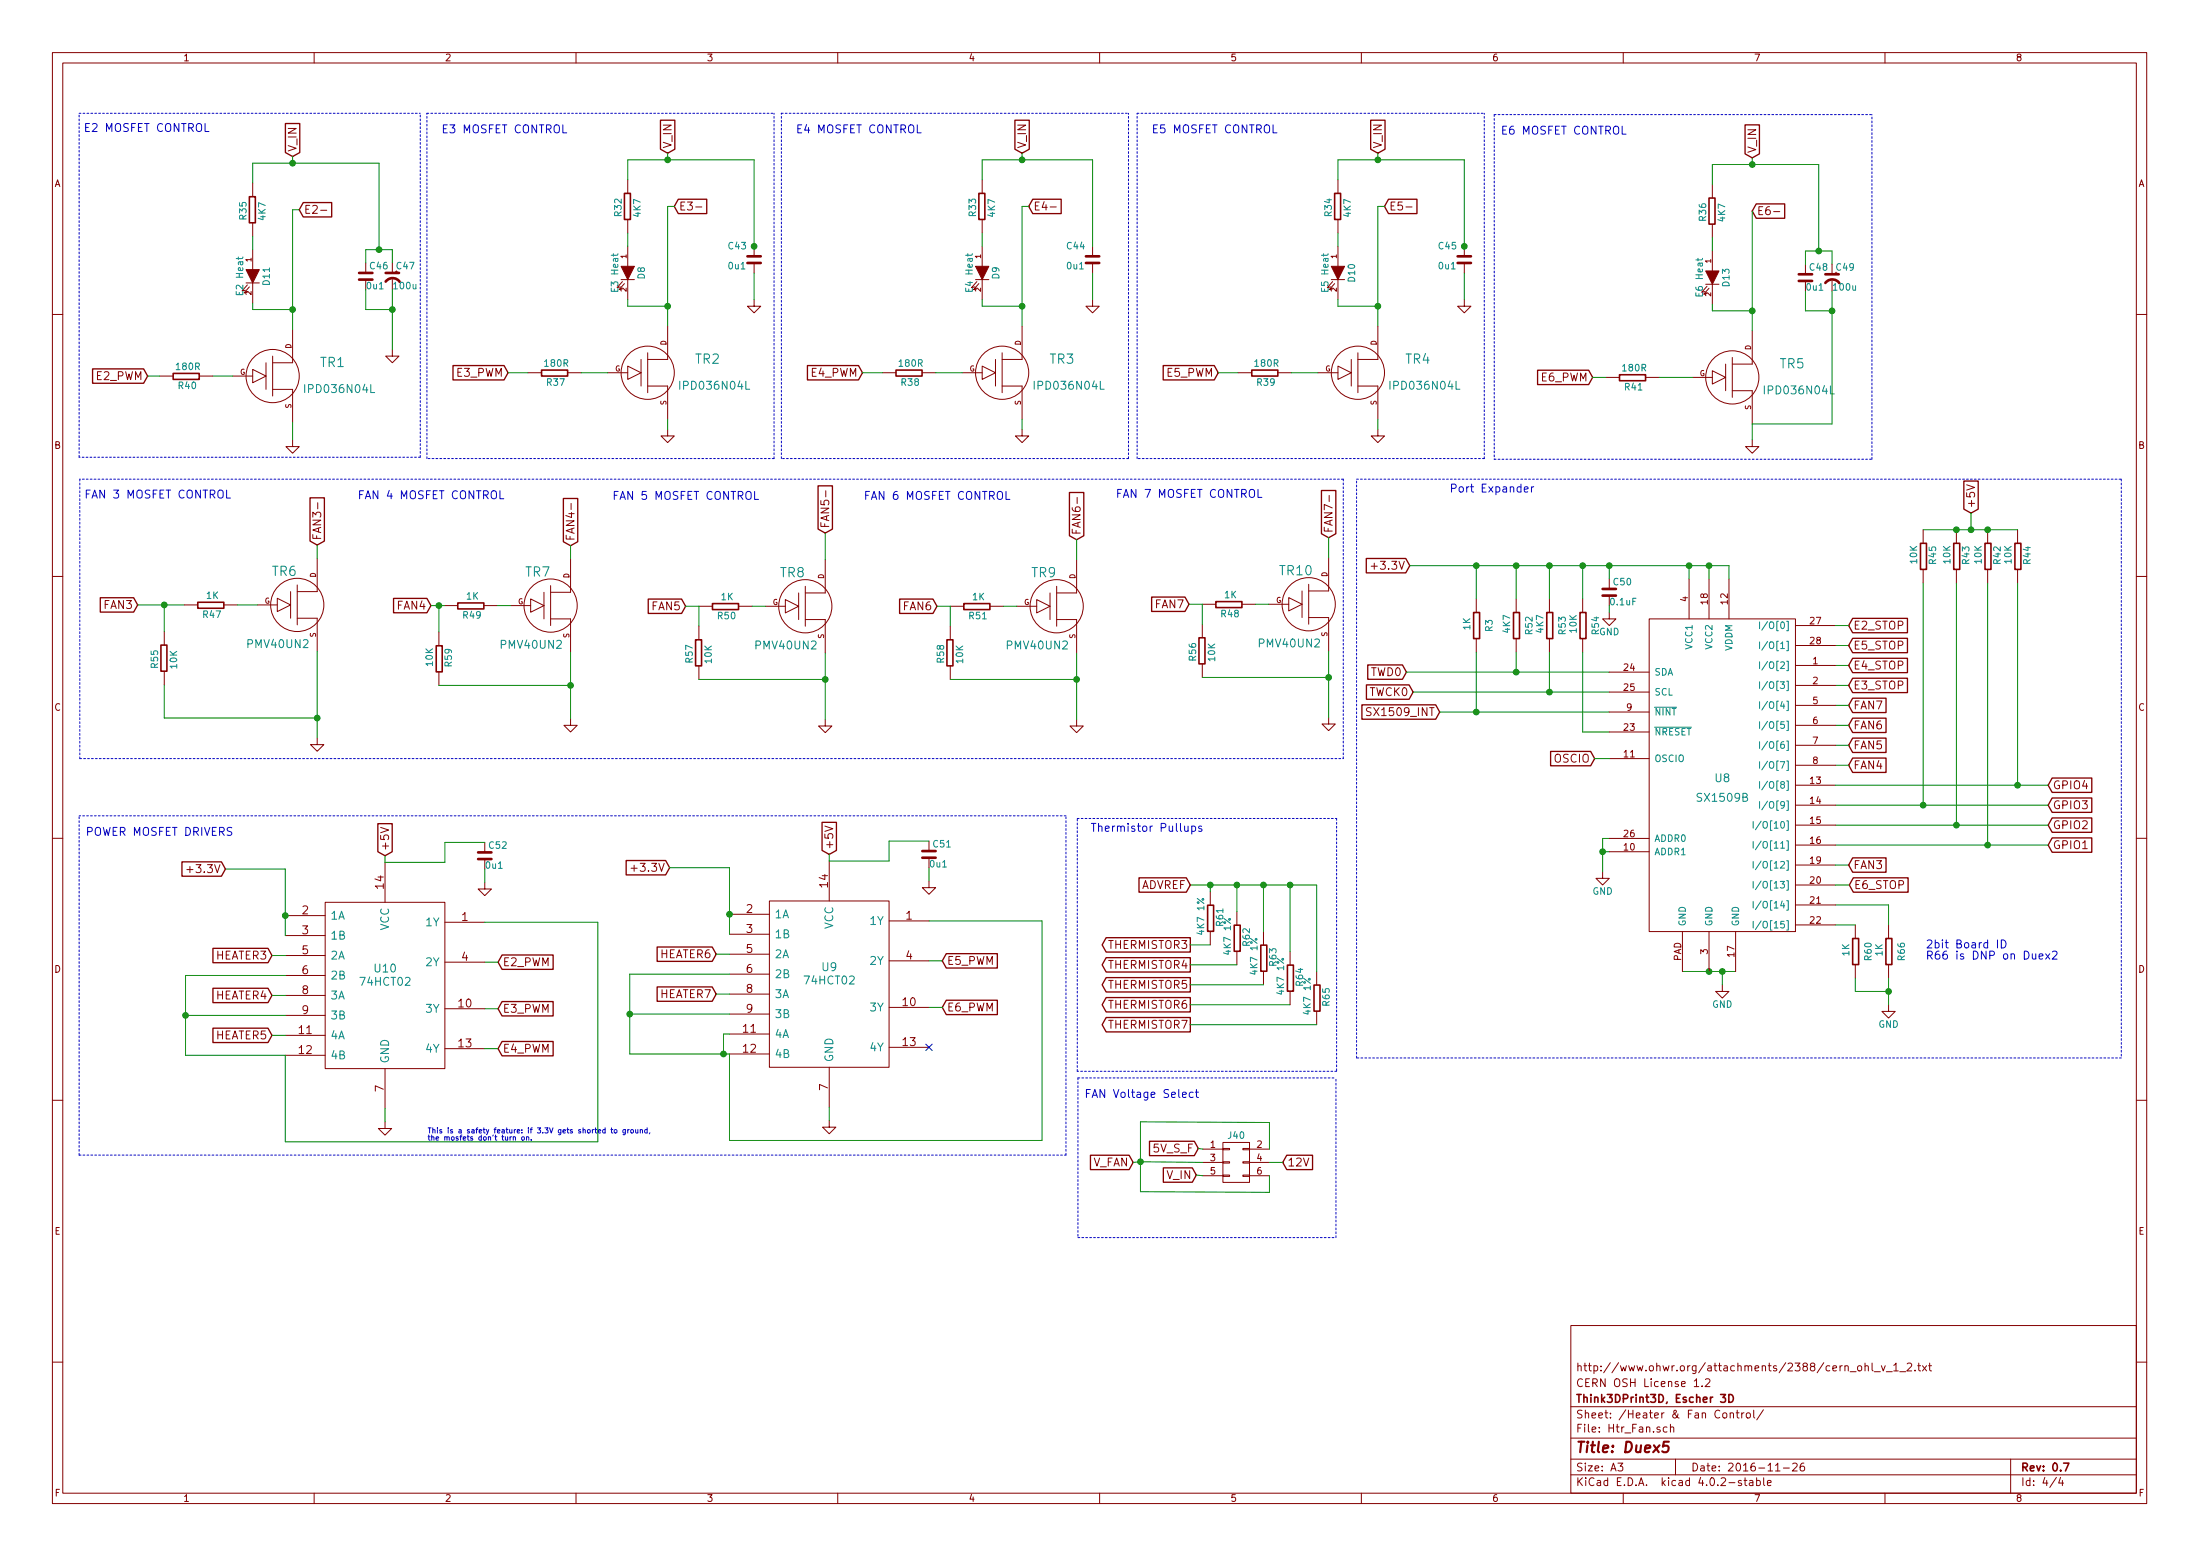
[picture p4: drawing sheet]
EESchema Schematic File Version 2
LIBS:power
LIBS:transistors
LIBS:conn
LIBS:linear
LIBS:regul
LIBS:cmos4000
LIBS:adc-dac
LIBS:memory
LIBS:xilinx
LIBS:microcontrollers
LIBS:dsp
LIBS:microchip
LIBS:analog_switches
LIBS:motorola
LIBS:texas
LIBS:intel
LIBS:audio
LIBS:interface
LIBS:digital-audio
LIBS:philips
LIBS:display
LIBS:cypress
LIBS:siliconi
LIBS:opto
LIBS:atmel
LIBS:contrib
LIBS:valves
LIBS:DuetWifi
LIBS:Duex5-cache
EELAYER 25 0
EELAYER END
$Descr A3 16535 11693
encoding utf-8
Sheet 4 4
Title "Duex5"
Date "2016-11-26"
Rev "0.7"
Comp "Think3DPrint3D, Escher 3D"
Comment1 "CERN OSH License 1.2"
Comment2 "http://www.ohwr.org/attachments/2388/cern_ohl_v_1_2.txt"
Comment3 ""
Comment4 ""
$EndDescr
$Comp
L C_POL C47
U 1 1
P 2950 2075
F 0 "C47" H 2975 2150 50  0000 L CNN
F 1 "100u" H 2950 2000 50  0000 L CNN
F 2 "complib:C_ELEC_6.3x7.7" H 2950 2075 60  0001 C CNN
F 3 "" H 2950 2075 60  0001 C CNN
	1    2950 2075
	1    0    0    -1  
$EndComp
$Comp
L C_POL C49
U 1 1
P 13775 2085
F 0 "C49" H 13800 2160 50  0000 L CNN
F 1 "100u" H 13775 2010 50  0000 L CNN
F 2 "complib:C_ELEC_6.3x7.7" H 13775 2085 60  0001 C CNN
F 3 "" H 13775 2085 60  0001 C CNN
	1    13775 2085
	1    0    0    -1  
$EndComp
$Comp
L BSH105 TR6
U 1 1
P 2235 4545
F 0 "TR6" H 2138 4795 70  0000 C CNN
F 1 "PMV40UN2" H 2088 4248 60  0000 C CNN
F 2 "FE Footprints:SOT-23" H 2235 4545 60  0001 C CNN
F 3 "" H 2235 4545 60  0001 C CNN
	1    2235 4545
	1    0    0    -1  
$EndComp
Text GLabel 2385 4095 1    60   Input ~ 0
FAN3-
$Comp
L GND #PWR028
U 1 1
P 2385 5545
F 0 "#PWR028" H 2385 5545 30  0001 C CNN
F 1 "GND" H 2385 5475 30  0001 C CNN
F 2 "" H 2385 5545 60  0001 C CNN
F 3 "" H 2385 5545 60  0001 C CNN
	1    2385 5545
	1    0    0    -1  
$EndComp
Text GLabel 1035 4545 0    60   Input ~ 0
FAN3
Text GLabel 2200 1175 1    60   Input ~ 0
V_IN
Text GLabel 1110 2825 0    60   Input ~ 0
E2_PWM
$Comp
L GND #PWR029
U 1 1
P 2200 3305
F 0 "#PWR029" H 2200 3305 30  0001 C CNN
F 1 "GND" H 2200 3235 30  0001 C CNN
F 2 "" H 2200 3305 60  0001 C CNN
F 3 "" H 2200 3305 60  0001 C CNN
	1    2200 3305
	1    0    0    -1  
$EndComp
Text GLabel 2250 1575 2    60   Input ~ 0
E2-
$Comp
L LED D11
U 1 1
P 1900 2075
F 0 "D11" H 1900 2175 50  0000 C CNN
F 1 "E2 Heat" H 1900 1975 50  0000 C CNN
F 2 "complib:D_0603" H 1900 2075 60  0001 C CNN
F 3 "" H 1900 2075 60  0001 C CNN
	1    1900 2075
	0    1    1    0   
$EndComp
$Comp
L LED D13
U 1 1
P 12875 2085
F 0 "D13" H 12875 2185 50  0000 C CNN
F 1 "E6 Heat" H 12875 1985 50  0000 C CNN
F 2 "complib:D_0603" H 12875 2085 60  0001 C CNN
F 3 "" H 12875 2085 60  0001 C CNN
	1    12875 2085
	0    1    1    0   
$EndComp
Text Notes 635  3745 0    60   ~ 0
FAN 3 MOSFET CONTROL
Text Notes 3320 1000 0    60   ~ 0
E3 MOSFET CONTROL
Text Notes 11285 1010 0    60   ~ 0
E6 MOSFET CONTROL
Text GLabel 13175 1585 2    60   Input ~ 0
E6-
$Comp
L GND #PWR030
U 1 1
P 13175 3305
F 0 "#PWR030" H 13175 3305 30  0001 C CNN
F 1 "GND" H 13175 3235 30  0001 C CNN
F 2 "" H 13175 3305 60  0001 C CNN
F 3 "" H 13175 3305 60  0001 C CNN
	1    13175 3305
	1    0    0    -1  
$EndComp
Text GLabel 2045 7180 0    60   Input ~ 0
HEATER3
Text GLabel 13175 1185 1    60   Input ~ 0
V_IN
Text GLabel 5020 1150 1    60   Input ~ 0
V_IN
Text GLabel 3820 2800 0    60   Input ~ 0
E3_PWM
$Comp
L GND #PWR031
U 1 1
P 5670 2250
F 0 "#PWR031" H 5670 2250 30  0001 C CNN
F 1 "GND" H 5670 2180 30  0001 C CNN
F 2 "" H 5670 2250 60  0001 C CNN
F 3 "" H 5670 2250 60  0001 C CNN
	1    5670 2250
	1    0    0    -1  
$EndComp
Text GLabel 5070 1550 2    60   Input ~ 0
E3-
Text GLabel 1695 6530 0    60   Input ~ 0
+3.3V
$Comp
L LED D8
U 1 1
P 4720 2050
F 0 "D8" H 4720 2150 50  0000 C CNN
F 1 "E3 Heat" H 4720 1950 50  0000 C CNN
F 2 "complib:D_0603" H 4720 2050 60  0001 C CNN
F 3 "" H 4720 2050 60  0001 C CNN
	1    4720 2050
	0    1    1    0   
$EndComp
Text Notes 2690 3750 0    60   ~ 0
FAN 4 MOSFET CONTROL
$Comp
L BSH105 TR8
U 1 1
P 6055 4555
F 0 "TR8" H 5958 4805 70  0000 C CNN
F 1 "PMV40UN2" H 5908 4258 60  0000 C CNN
F 2 "FE Footprints:SOT-23" H 6055 4555 60  0001 C CNN
F 3 "" H 6055 4555 60  0001 C CNN
	1    6055 4555
	1    0    0    -1  
$EndComp
Text GLabel 4290 4100 1    60   Input ~ 0
FAN4-
$Comp
L GND #PWR032
U 1 1
P 4290 5400
F 0 "#PWR032" H 4290 5400 30  0001 C CNN
F 1 "GND" H 4290 5330 30  0001 C CNN
F 2 "" H 4290 5400 60  0001 C CNN
F 3 "" H 4290 5400 60  0001 C CNN
	1    4290 5400
	1    0    0    -1  
$EndComp
Text GLabel 3240 4550 0    60   Input ~ 0
FAN4
Text Notes 645  6280 0    60   ~ 0
POWER MOSFET DRIVERS
Text GLabel 2045 7480 0    60   Input ~ 0
HEATER4
Text GLabel 2045 7780 0    60   Input ~ 0
HEATER5
Text GLabel 11975 2835 0    60   Input ~ 0
E6_PWM
$Comp
L 74HCT02 U10
U 1 1
P 2895 7330
F 0 "U10" H 2895 7380 60  0000 C CNN
F 1 "74HCT02" H 2895 7280 60  0000 C CNN
F 2 "FE Footprints:TSSOP-14" H 2895 7380 60  0001 C CNN
F 3 "~" H 2895 7380 60  0000 C CNN
	1    2895 7330
	1    0    0    -1  
$EndComp
Text GLabel 3745 7230 2    60   Input ~ 0
E2_PWM
Text GLabel 3745 7580 2    60   Input ~ 0
E3_PWM
Text GLabel 3745 7880 2    60   Input ~ 0
E4_PWM
$Comp
L GND #PWR033
U 1 1
P 2895 8430
F 0 "#PWR033" H 2895 8430 30  0001 C CNN
F 1 "GND" H 2895 8360 30  0001 C CNN
F 2 "" H 2895 8430 60  0001 C CNN
F 3 "" H 2895 8430 60  0001 C CNN
	1    2895 8430
	1    0    0    -1  
$EndComp
$Comp
L R_SMALL R36
U 1 1
P 12875 1585
F 0 "R36" V 12950 1593 50  0000 C CNN
F 1 "4K7" V 12807 1597 50  0000 C CNN
F 2 "complib:R_0603" H 12875 1585 60  0001 C CNN
F 3 "~" H 12875 1585 60  0000 C CNN
	1    12875 1585
	-1   0    0    1   
$EndComp
$Comp
L R_SMALL R35
U 1 1
P 1900 1575
F 0 "R35" V 1975 1583 50  0000 C CNN
F 1 "4K7" V 1832 1587 50  0000 C CNN
F 2 "complib:R_0603" H 1900 1575 60  0001 C CNN
F 3 "~" H 1900 1575 60  0000 C CNN
	1    1900 1575
	-1   0    0    1   
$EndComp
$Comp
L R_SMALL R32
U 1 1
P 4720 1550
F 0 "R32" V 4795 1558 50  0000 C CNN
F 1 "4K7" V 4652 1562 50  0000 C CNN
F 2 "complib:R_0603" H 4720 1550 60  0001 C CNN
F 3 "~" H 4720 1550 60  0000 C CNN
	1    4720 1550
	-1   0    0    1   
$EndComp
$Comp
L R_SMALL R41
U 1 1
P 12275 2835
F 0 "R41" V 12350 2843 50  0000 C CNN
F 1 "180R" V 12207 2847 50  0000 C CNN
F 2 "complib:R_0603" H 12275 2835 60  0001 C CNN
F 3 "~" H 12275 2835 60  0000 C CNN
	1    12275 2835
	0    1    1    0   
$EndComp
$Comp
L C_SMALL C48
U 1 1
P 13575 2085
F 0 "C48" H 13600 2160 50  0000 L CNN
F 1 "0u1" H 13575 2010 50  0000 L CNN
F 2 "complib:C_0603" H 13575 2085 60  0001 C CNN
F 3 "~" H 13575 2085 60  0000 C CNN
	1    13575 2085
	1    0    0    -1  
$EndComp
$Comp
L C_SMALL C46
U 1 1
P 2750 2075
F 0 "C46" H 2775 2150 50  0000 L CNN
F 1 "0u1" H 2750 2000 50  0000 L CNN
F 2 "complib:C_0603" H 2750 2075 60  0001 C CNN
F 3 "~" H 2750 2075 60  0000 C CNN
	1    2750 2075
	1    0    0    -1  
$EndComp
$Comp
L C_SMALL C43
U 1 1
P 5670 1950
F 0 "C43" H 5470 2050 50  0000 L CNN
F 1 "0u1" H 5470 1900 50  0000 L CNN
F 2 "complib:C_0603" H 5670 1950 60  0001 C CNN
F 3 "~" H 5670 1950 60  0000 C CNN
	1    5670 1950
	1    0    0    -1  
$EndComp
Text GLabel 2895 6430 1    60   Input ~ 0
+5V
Text Notes 3215 8570 0    39   ~ 0
This is a safety feature: if 3.3V gets shorted to ground,\nthe mosfets don't turn on.
$Comp
L R_SMALL R40
U 1 1
P 1400 2825
F 0 "R40" V 1475 2833 50  0000 C CNN
F 1 "180R" V 1332 2837 50  0000 C CNN
F 2 "complib:R_0603" H 1400 2825 60  0001 C CNN
F 3 "~" H 1400 2825 60  0000 C CNN
	1    1400 2825
	0    1    1    0   
$EndComp
$Comp
L R_SMALL R37
U 1 1
P 4170 2800
F 0 "R37" V 4245 2808 50  0000 C CNN
F 1 "180R" V 4102 2812 50  0000 C CNN
F 2 "complib:R_0603" H 4170 2800 60  0001 C CNN
F 3 "~" H 4170 2800 60  0000 C CNN
	1    4170 2800
	0    1    1    0   
$EndComp
$Comp
L R_SMALL R55
U 1 1
P 1235 4945
F 0 "R55" V 1310 4953 50  0000 C CNN
F 1 "10K" V 1167 4957 50  0000 C CNN
F 2 "complib:R_0603" H 1235 4945 60  0001 C CNN
F 3 "~" H 1235 4945 60  0000 C CNN
	1    1235 4945
	-1   0    0    1   
$EndComp
$Comp
L GND #PWR034
U 1 1
P 3645 6630
F 0 "#PWR034" H 3645 6630 30  0001 C CNN
F 1 "GND" H 3645 6560 30  0001 C CNN
F 2 "" H 3645 6630 60  0001 C CNN
F 3 "" H 3645 6630 60  0001 C CNN
	1    3645 6630
	1    0    0    -1  
$EndComp
$Comp
L C_SMALL C52
U 1 1
P 3645 6430
F 0 "C52" H 3670 6505 50  0000 L CNN
F 1 "0u1" H 3645 6355 50  0000 L CNN
F 2 "complib:C_0603" H 3645 6430 60  0001 C CNN
F 3 "~" H 3645 6430 60  0000 C CNN
	1    3645 6430
	1    0    0    -1  
$EndComp
$Comp
L IPD036N04L TR5
U 1 1
P 13025 2835
F 0 "TR5" H 13475 2935 70  0000 C CNN
F 1 "IPD036N04L" H 13525 2735 60  0000 C CNN
F 2 "complib:D-PAK" H 13025 2835 60  0001 C CNN
F 3 "" H 13025 2835 60  0001 C CNN
	1    13025 2835
	1    0    0    -1  
$EndComp
$Comp
L GND #PWR035
U 1 1
P 2950 2625
F 0 "#PWR035" H 2950 2625 30  0001 C CNN
F 1 "GND" H 2950 2555 30  0001 C CNN
F 2 "" H 2950 2625 60  0001 C CNN
F 3 "" H 2950 2625 60  0001 C CNN
	1    2950 2625
	1    0    0    -1  
$EndComp
$Comp
L GND #PWR036
U 1 1
P 5020 3225
F 0 "#PWR036" H 5020 3225 30  0001 C CNN
F 1 "GND" H 5020 3155 30  0001 C CNN
F 2 "" H 5020 3225 60  0001 C CNN
F 3 "" H 5020 3225 60  0001 C CNN
	1    5020 3225
	1    0    0    -1  
$EndComp
$Comp
L R_SMALL R47
U 1 1
P 1585 4545
F 0 "R47" V 1660 4553 50  0000 C CNN
F 1 "1K" V 1517 4557 50  0000 C CNN
F 2 "complib:R_0603" H 1585 4545 60  0001 C CNN
F 3 "~" H 1585 4545 60  0000 C CNN
	1    1585 4545
	0    1    1    0   
$EndComp
$Comp
L R_SMALL R49
U 1 1
P 3540 4550
F 0 "R49" V 3615 4558 50  0000 C CNN
F 1 "1K" V 3472 4562 50  0000 C CNN
F 2 "complib:R_0603" H 3540 4550 60  0001 C CNN
F 3 "~" H 3540 4550 60  0000 C CNN
	1    3540 4550
	0    1    1    0   
$EndComp
$Comp
L IPD036N04L TR1
U 1 1
P 2050 2825
F 0 "TR1" H 2500 2925 70  0000 C CNN
F 1 "IPD036N04L" H 2550 2725 60  0000 C CNN
F 2 "complib:D-PAK" H 2050 2825 60  0001 C CNN
F 3 "" H 2050 2825 60  0001 C CNN
	1    2050 2825
	1    0    0    -1  
$EndComp
$Comp
L IPD036N04L TR2
U 1 1
P 4870 2800
F 0 "TR2" H 5320 2900 70  0000 C CNN
F 1 "IPD036N04L" H 5370 2700 60  0000 C CNN
F 2 "complib:D-PAK" H 4870 2800 60  0001 C CNN
F 3 "" H 4870 2800 60  0001 C CNN
	1    4870 2800
	1    0    0    -1  
$EndComp
Text Notes 4605 3755 0    60   ~ 0
FAN 5 MOSFET CONTROL
$Comp
L BSH105 TR9
U 1 1
P 7945 4555
F 0 "TR9" H 7848 4805 70  0000 C CNN
F 1 "PMV40UN2" H 7798 4258 60  0000 C CNN
F 2 "FE Footprints:SOT-23" H 7945 4555 60  0001 C CNN
F 3 "" H 7945 4555 60  0001 C CNN
	1    7945 4555
	1    0    0    -1  
$EndComp
Text GLabel 6205 4005 1    60   Input ~ 0
FAN5-
$Comp
L GND #PWR037
U 1 1
P 6205 5405
F 0 "#PWR037" H 6205 5405 30  0001 C CNN
F 1 "GND" H 6205 5335 30  0001 C CNN
F 2 "" H 6205 5405 60  0001 C CNN
F 3 "" H 6205 5405 60  0001 C CNN
	1    6205 5405
	1    0    0    -1  
$EndComp
Text GLabel 5155 4555 0    60   Input ~ 0
FAN5
$Comp
L R_SMALL R50
U 1 1
P 5455 4555
F 0 "R50" V 5530 4563 50  0000 C CNN
F 1 "1K" V 5387 4567 50  0000 C CNN
F 2 "complib:R_0603" H 5455 4555 60  0001 C CNN
F 3 "~" H 5455 4555 60  0000 C CNN
	1    5455 4555
	0    1    1    0   
$EndComp
Text Notes 8155 8250 0    60   ~ 0
FAN Voltage Select
Text GLabel 8995 8830 0    60   Input ~ 0
V_IN
Text GLabel 8520 8735 0    60   Input ~ 0
V_FAN
Text GLabel 9010 8630 0    60   Input ~ 0
5V_S_F
Text Notes 630  990  0    60   ~ 0
E2 MOSFET CONTROL
Text Notes 5985 1000 0    60   ~ 0
E4 MOSFET CONTROL
Text GLabel 7685 1150 1    60   Input ~ 0
V_IN
Text GLabel 6485 2800 0    60   Input ~ 0
E4_PWM
$Comp
L GND #PWR038
U 1 1
P 8215 2250
F 0 "#PWR038" H 8215 2250 30  0001 C CNN
F 1 "GND" H 8215 2180 30  0001 C CNN
F 2 "" H 8215 2250 60  0001 C CNN
F 3 "" H 8215 2250 60  0001 C CNN
	1    8215 2250
	1    0    0    -1  
$EndComp
Text GLabel 7735 1550 2    60   Input ~ 0
E4-
$Comp
L LED D9
U 1 1
P 7385 2050
F 0 "D9" H 7385 2150 50  0000 C CNN
F 1 "E4 Heat" H 7385 1950 50  0000 C CNN
F 2 "complib:D_0603" H 7385 2050 60  0001 C CNN
F 3 "" H 7385 2050 60  0001 C CNN
	1    7385 2050
	0    1    1    0   
$EndComp
$Comp
L R_SMALL R33
U 1 1
P 7385 1550
F 0 "R33" V 7460 1558 50  0000 C CNN
F 1 "4K7" V 7317 1562 50  0000 C CNN
F 2 "complib:R_0603" H 7385 1550 60  0001 C CNN
F 3 "~" H 7385 1550 60  0000 C CNN
	1    7385 1550
	-1   0    0    1   
$EndComp
$Comp
L C_SMALL C44
U 1 1
P 8215 1950
F 0 "C44" H 8015 2050 50  0000 L CNN
F 1 "0u1" H 8015 1900 50  0000 L CNN
F 2 "complib:C_0603" H 8215 1950 60  0001 C CNN
F 3 "~" H 8215 1950 60  0000 C CNN
	1    8215 1950
	1    0    0    -1  
$EndComp
$Comp
L R_SMALL R38
U 1 1
P 6835 2800
F 0 "R38" V 6910 2808 50  0000 C CNN
F 1 "180R" V 6767 2812 50  0000 C CNN
F 2 "complib:R_0603" H 6835 2800 60  0001 C CNN
F 3 "~" H 6835 2800 60  0000 C CNN
	1    6835 2800
	0    1    1    0   
$EndComp
$Comp
L GND #PWR039
U 1 1
P 7685 3225
F 0 "#PWR039" H 7685 3225 30  0001 C CNN
F 1 "GND" H 7685 3155 30  0001 C CNN
F 2 "" H 7685 3225 60  0001 C CNN
F 3 "" H 7685 3225 60  0001 C CNN
	1    7685 3225
	1    0    0    -1  
$EndComp
$Comp
L IPD036N04L TR3
U 1 1
P 7535 2800
F 0 "TR3" H 7985 2900 70  0000 C CNN
F 1 "IPD036N04L" H 8035 2700 60  0000 C CNN
F 2 "complib:D-PAK" H 7535 2800 60  0001 C CNN
F 3 "" H 7535 2800 60  0001 C CNN
	1    7535 2800
	1    0    0    -1  
$EndComp
Text Notes 8660 1000 0    60   ~ 0
E5 MOSFET CONTROL
Text GLabel 10360 1150 1    60   Input ~ 0
V_IN
Text GLabel 9160 2800 0    60   Input ~ 0
E5_PWM
$Comp
L GND #PWR040
U 1 1
P 11010 2250
F 0 "#PWR040" H 11010 2250 30  0001 C CNN
F 1 "GND" H 11010 2180 30  0001 C CNN
F 2 "" H 11010 2250 60  0001 C CNN
F 3 "" H 11010 2250 60  0001 C CNN
	1    11010 2250
	1    0    0    -1  
$EndComp
Text GLabel 10410 1550 2    60   Input ~ 0
E5-
$Comp
L LED D10
U 1 1
P 10060 2050
F 0 "D10" H 10060 2150 50  0000 C CNN
F 1 "E5 Heat" H 10060 1950 50  0000 C CNN
F 2 "complib:D_0603" H 10060 2050 60  0001 C CNN
F 3 "" H 10060 2050 60  0001 C CNN
	1    10060 2050
	0    1    1    0   
$EndComp
$Comp
L R_SMALL R34
U 1 1
P 10060 1550
F 0 "R34" V 10135 1558 50  0000 C CNN
F 1 "4K7" V 9992 1562 50  0000 C CNN
F 2 "complib:R_0603" H 10060 1550 60  0001 C CNN
F 3 "~" H 10060 1550 60  0000 C CNN
	1    10060 1550
	-1   0    0    1   
$EndComp
$Comp
L C_SMALL C45
U 1 1
P 11010 1950
F 0 "C45" H 10810 2050 50  0000 L CNN
F 1 "0u1" H 10810 1900 50  0000 L CNN
F 2 "complib:C_0603" H 11010 1950 60  0001 C CNN
F 3 "~" H 11010 1950 60  0000 C CNN
	1    11010 1950
	1    0    0    -1  
$EndComp
$Comp
L R_SMALL R39
U 1 1
P 9510 2800
F 0 "R39" V 9585 2808 50  0000 C CNN
F 1 "180R" V 9442 2812 50  0000 C CNN
F 2 "complib:R_0603" H 9510 2800 60  0001 C CNN
F 3 "~" H 9510 2800 60  0000 C CNN
	1    9510 2800
	0    1    1    0   
$EndComp
$Comp
L GND #PWR041
U 1 1
P 10360 3225
F 0 "#PWR041" H 10360 3225 30  0001 C CNN
F 1 "GND" H 10360 3155 30  0001 C CNN
F 2 "" H 10360 3225 60  0001 C CNN
F 3 "" H 10360 3225 60  0001 C CNN
	1    10360 3225
	1    0    0    -1  
$EndComp
$Comp
L IPD036N04L TR4
U 1 1
P 10210 2800
F 0 "TR4" H 10660 2900 70  0000 C CNN
F 1 "IPD036N04L" H 10710 2700 60  0000 C CNN
F 2 "complib:D-PAK" H 10210 2800 60  0001 C CNN
F 3 "" H 10210 2800 60  0001 C CNN
	1    10210 2800
	1    0    0    -1  
$EndComp
Text Notes 6495 3755 0    60   ~ 0
FAN 6 MOSFET CONTROL
$Comp
L BSH105 TR10
U 1 1
P 9840 4540
F 0 "TR10" H 9743 4790 70  0000 C CNN
F 1 "PMV40UN2" H 9693 4243 60  0000 C CNN
F 2 "FE Footprints:SOT-23" H 9840 4540 60  0001 C CNN
F 3 "" H 9840 4540 60  0001 C CNN
	1    9840 4540
	1    0    0    -1  
$EndComp
Text GLabel 8095 4055 1    60   Input ~ 0
FAN6-
$Comp
L GND #PWR042
U 1 1
P 8095 5405
F 0 "#PWR042" H 8095 5405 30  0001 C CNN
F 1 "GND" H 8095 5335 30  0001 C CNN
F 2 "" H 8095 5405 60  0001 C CNN
F 3 "" H 8095 5405 60  0001 C CNN
	1    8095 5405
	1    0    0    -1  
$EndComp
Text GLabel 7045 4555 0    60   Input ~ 0
FAN6
$Comp
L R_SMALL R51
U 1 1
P 7345 4555
F 0 "R51" V 7420 4563 50  0000 C CNN
F 1 "1K" V 7277 4567 50  0000 C CNN
F 2 "complib:R_0603" H 7345 4555 60  0001 C CNN
F 3 "~" H 7345 4555 60  0000 C CNN
	1    7345 4555
	0    1    1    0   
$EndComp
Text Notes 8390 3740 0    60   ~ 0
FAN 7 MOSFET CONTROL
$Comp
L BSH105 TR7
U 1 1
P 4140 4550
F 0 "TR7" H 4043 4800 70  0000 C CNN
F 1 "PMV40UN2" H 3993 4253 60  0000 C CNN
F 2 "FE Footprints:SOT-23" H 4140 4550 60  0001 C CNN
F 3 "" H 4140 4550 60  0001 C CNN
	1    4140 4550
	1    0    0    -1  
$EndComp
Text GLabel 9990 4040 1    60   Input ~ 0
FAN7-
$Comp
L GND #PWR043
U 1 1
P 9990 5390
F 0 "#PWR043" H 9990 5390 30  0001 C CNN
F 1 "GND" H 9990 5320 30  0001 C CNN
F 2 "" H 9990 5390 60  0001 C CNN
F 3 "" H 9990 5390 60  0001 C CNN
	1    9990 5390
	1    0    0    -1  
$EndComp
Text GLabel 8940 4540 0    60   Input ~ 0
FAN7
$Comp
L R_SMALL R48
U 1 1
P 9240 4540
F 0 "R48" V 9315 4548 50  0000 C CNN
F 1 "1K" V 9172 4552 50  0000 C CNN
F 2 "complib:R_0603" H 9240 4540 60  0001 C CNN
F 3 "~" H 9240 4540 60  0000 C CNN
	1    9240 4540
	0    1    1    0   
$EndComp
$Comp
L R_SMALL R56
U 1 1
P 9040 4890
F 0 "R56" V 9115 4898 50  0000 C CNN
F 1 "10K" V 8972 4902 50  0000 C CNN
F 2 "complib:R_0603" H 9040 4890 60  0001 C CNN
F 3 "~" H 9040 4890 60  0000 C CNN
	1    9040 4890
	-1   0    0    1   
$EndComp
Text GLabel 5385 7170 0    60   Input ~ 0
HEATER6
Text GLabel 5035 6520 0    60   Input ~ 0
+3.3V
Text GLabel 5385 7470 0    60   Input ~ 0
HEATER7
$Comp
L 74HCT02 U9
U 1 1
P 6235 7320
F 0 "U9" H 6235 7370 60  0000 C CNN
F 1 "74HCT02" H 6235 7270 60  0000 C CNN
F 2 "FE Footprints:TSSOP-14" H 6235 7370 60  0001 C CNN
F 3 "~" H 6235 7370 60  0000 C CNN
	1    6235 7320
	1    0    0    -1  
$EndComp
Text GLabel 7085 7220 2    60   Input ~ 0
E5_PWM
Text GLabel 7085 7570 2    60   Input ~ 0
E6_PWM
$Comp
L GND #PWR044
U 1 1
P 6235 8420
F 0 "#PWR044" H 6235 8420 30  0001 C CNN
F 1 "GND" H 6235 8350 30  0001 C CNN
F 2 "" H 6235 8420 60  0001 C CNN
F 3 "" H 6235 8420 60  0001 C CNN
	1    6235 8420
	1    0    0    -1  
$EndComp
Text GLabel 6235 6420 1    60   Input ~ 0
+5V
$Comp
L GND #PWR045
U 1 1
P 6985 6620
F 0 "#PWR045" H 6985 6620 30  0001 C CNN
F 1 "GND" H 6985 6550 30  0001 C CNN
F 2 "" H 6985 6620 60  0001 C CNN
F 3 "" H 6985 6620 60  0001 C CNN
	1    6985 6620
	1    0    0    -1  
$EndComp
$Comp
L C_SMALL C51
U 1 1
P 6985 6420
F 0 "C51" H 7010 6495 50  0000 L CNN
F 1 "0u1" H 6985 6345 50  0000 L CNN
F 2 "complib:C_0603" H 6985 6420 60  0001 C CNN
F 3 "~" H 6985 6420 60  0000 C CNN
	1    6985 6420
	1    0    0    -1  
$EndComp
NoConn ~ 6985 7870
Text GLabel 8950 7550 0    60   Output ~ 0
THERMISTOR6
Text GLabel 8950 7700 0    60   Output ~ 0
THERMISTOR7
Text GLabel 8950 6650 0    60   Input ~ 0
ADVREF
$Comp
L R_SMALL R61
U 1 1
P 9100 6900
F 0 "R61" V 9175 6908 50  0000 C CNN
F 1 "4K7 1%" V 9032 6912 50  0000 C CNN
F 2 "complib:R_0603" H 9100 6900 60  0001 C CNN
F 3 "" H 9100 6900 60  0000 C CNN
	1    9100 6900
	1    0    0    -1  
$EndComp
$Comp
L R_SMALL R62
U 1 1
P 9300 7050
F 0 "R62" V 9375 7058 50  0000 C CNN
F 1 "4K7 1%" V 9232 7062 50  0000 C CNN
F 2 "complib:R_0603" H 9300 7050 60  0001 C CNN
F 3 "" H 9300 7050 60  0000 C CNN
	1    9300 7050
	1    0    0    -1  
$EndComp
$Comp
L R_SMALL R63
U 1 1
P 9500 7200
F 0 "R63" V 9575 7208 50  0000 C CNN
F 1 "4K7 1%" V 9432 7212 50  0000 C CNN
F 2 "complib:R_0603" H 9500 7200 60  0001 C CNN
F 3 "" H 9500 7200 60  0000 C CNN
	1    9500 7200
	1    0    0    -1  
$EndComp
$Comp
L R_SMALL R64
U 1 1
P 9700 7350
F 0 "R64" V 9775 7358 50  0000 C CNN
F 1 "4K7 1%" V 9632 7362 50  0000 C CNN
F 2 "complib:R_0603" H 9700 7350 60  0001 C CNN
F 3 "" H 9700 7350 60  0000 C CNN
	1    9700 7350
	1    0    0    -1  
$EndComp
$Comp
L R_SMALL R65
U 1 1
P 9900 7500
F 0 "R65" V 9975 7508 50  0000 C CNN
F 1 "4K7 1%" V 9832 7512 50  0000 C CNN
F 2 "complib:R_0603" H 9900 7500 60  0001 C CNN
F 3 "" H 9900 7500 60  0000 C CNN
	1    9900 7500
	1    0    0    -1  
$EndComp
Text GLabel 8950 7100 0    60   Output ~ 0
THERMISTOR3
Text GLabel 8950 7250 0    60   Output ~ 0
THERMISTOR4
Text GLabel 8950 7400 0    60   Output ~ 0
THERMISTOR5
Text Notes 8200 6250 0    60   ~ 0
Thermistor Pullups
Text GLabel 10600 4250 0    60   Input ~ 0
+3.3V
$Comp
L GND #PWR046
U 1 1
P 12950 7400
F 0 "#PWR046" H 12950 7150 50  0001 C CNN
F 1 "GND" H 12950 7250 50  0000 C CNN
F 2 "" H 12950 7400 50  0000 C CNN
F 3 "" H 12950 7400 50  0000 C CNN
	1    12950 7400
	1    0    0    -1  
$EndComp
$Comp
L GND #PWR047
U 1 1
P 12050 6550
F 0 "#PWR047" H 12050 6300 50  0001 C CNN
F 1 "GND" H 12050 6400 50  0000 C CNN
F 2 "" H 12050 6550 50  0000 C CNN
F 3 "" H 12050 6550 50  0000 C CNN
	1    12050 6550
	1    0    0    -1  
$EndComp
Text GLabel 14820 3855 1    60   Input ~ 0
+5V
Text GLabel 13900 6500 2    60   Input ~ 0
FAN3
$Comp
L R_SMALL R58
U 1 1
P 7145 4905
F 0 "R58" V 7220 4913 50  0000 C CNN
F 1 "10K" V 7077 4917 50  0000 C CNN
F 2 "complib:R_0603" H 7145 4905 60  0001 C CNN
F 3 "~" H 7145 4905 60  0000 C CNN
	1    7145 4905
	-1   0    0    1   
$EndComp
$Comp
L R_SMALL R57
U 1 1
P 5255 4905
F 0 "R57" V 5330 4913 50  0000 C CNN
F 1 "10K" V 5187 4917 50  0000 C CNN
F 2 "complib:R_0603" H 5255 4905 60  0001 C CNN
F 3 "~" H 5255 4905 60  0000 C CNN
	1    5255 4905
	-1   0    0    1   
$EndComp
$Comp
L R_SMALL R59
U 1 1
P 3300 4950
F 0 "R59" V 3375 4958 50  0000 C CNN
F 1 "10K" V 3232 4962 50  0000 C CNN
F 2 "complib:R_0603" H 3300 4950 60  0001 C CNN
F 3 "" H 3300 4950 60  0000 C CNN
	1    3300 4950
	1    0    0    -1  
$EndComp
Text GLabel 13900 5750 2    60   Input ~ 0
FAN4
Text GLabel 13900 5600 2    60   Input ~ 0
FAN5
Text GLabel 13900 5450 2    60   Input ~ 0
FAN6
Text GLabel 13900 5300 2    60   Input ~ 0
FAN7
Text GLabel 10625 5200 0    60   Input ~ 0
TWCK0
Text GLabel 10575 5050 0    60   Input ~ 0
TWD0
$Comp
L R_SMALL R52
U 1 1
P 11400 4700
F 0 "R52" V 11500 4700 50  0000 C CNN
F 1 "4K7" V 11332 4712 50  0000 C CNN
F 2 "complib:R_0603" H 11400 4700 60  0001 C CNN
F 3 "" H 11400 4700 60  0000 C CNN
	1    11400 4700
	1    0    0    -1  
$EndComp
$Comp
L R_SMALL R53
U 1 1
P 11650 4700
F 0 "R53" V 11750 4700 50  0000 C CNN
F 1 "4K7" V 11582 4712 50  0000 C CNN
F 2 "complib:R_0603" H 11650 4700 60  0001 C CNN
F 3 "" H 11650 4700 60  0000 C CNN
	1    11650 4700
	1    0    0    -1  
$EndComp
$Comp
L C_SMALL C50
U 1 1
P 12100 4450
F 0 "C50" H 12125 4525 50  0000 L CNN
F 1 "0.1uF" H 12100 4375 50  0000 L CNN
F 2 "complib:C_0603" H 12100 4450 60  0001 C CNN
F 3 "" H 12100 4450 60  0000 C CNN
	1    12100 4450
	1    0    0    -1  
$EndComp
$Comp
L GND #PWR048
U 1 1
P 12100 4600
F 0 "#PWR048" H 12100 4350 50  0001 C CNN
F 1 "GND" H 12100 4450 50  0000 C CNN
F 2 "" H 12100 4600 50  0000 C CNN
F 3 "" H 12100 4600 50  0000 C CNN
	1    12100 4600
	1    0    0    -1  
$EndComp
$Comp
L R_SMALL R54
U 1 1
P 11900 4700
F 0 "R54" V 12000 4700 50  0000 C CNN
F 1 "10K" V 11832 4712 50  0000 C CNN
F 2 "complib:R_0603" H 11900 4700 60  0001 C CNN
F 3 "" H 11900 4700 60  0000 C CNN
	1    11900 4700
	1    0    0    -1  
$EndComp
Text Notes 14480 7210 0    60   ~ 0
2bit Board ID\nR66 is DNP on Duex2
Text GLabel 15400 6350 2    60   Input ~ 0
GPIO1
Text GLabel 15400 6200 2    60   Input ~ 0
GPIO2
Text GLabel 15400 6050 2    60   Input ~ 0
GPIO3
Text GLabel 15400 5900 2    60   Input ~ 0
GPIO4
Text Notes 10900 3700 0    60   ~ 0
Port Expander
$Comp
L GND #PWR049
U 1 1
P 14200 7550
F 0 "#PWR049" H 14200 7300 50  0001 C CNN
F 1 "GND" H 14200 7400 50  0000 C CNN
F 2 "" H 14200 7550 50  0000 C CNN
F 3 "" H 14200 7550 50  0000 C CNN
	1    14200 7550
	1    0    0    -1  
$EndComp
$Comp
L R_SMALL R60
U 1 1
P 13950 7150
F 0 "R60" V 14050 7150 50  0000 C CNN
F 1 "1K" V 13882 7162 50  0000 C CNN
F 2 "complib:R_0603" H 13950 7150 60  0001 C CNN
F 3 "" H 13950 7150 60  0000 C CNN
	1    13950 7150
	1    0    0    -1  
$EndComp
$Comp
L R_SMALL R66
U 1 1
P 14200 7150
F 0 "R66" V 14300 7150 50  0000 C CNN
F 1 "1K" V 14132 7162 50  0000 C CNN
F 2 "complib:R_0603" H 14200 7150 60  0001 C CNN
F 3 "" H 14200 7150 60  0000 C CNN
	1    14200 7150
	1    0    0    -1  
$EndComp
Text GLabel 10825 5350 0    60   Input ~ 0
SX1509_INT
$Comp
L R_SMALL R42
U 1 1
P 14945 4180
F 0 "R42" V 15020 4188 50  0000 C CNN
F 1 "10K" V 14877 4192 50  0000 C CNN
F 2 "complib:R_0603" H 14945 4180 60  0001 C CNN
F 3 "" H 14945 4180 60  0000 C CNN
	1    14945 4180
	1    0    0    -1  
$EndComp
$Comp
L R_SMALL R43
U 1 1
P 14710 4180
F 0 "R43" V 14785 4188 50  0000 C CNN
F 1 "10K" V 14642 4192 50  0000 C CNN
F 2 "complib:R_0603" H 14710 4180 60  0001 C CNN
F 3 "" H 14710 4180 60  0000 C CNN
	1    14710 4180
	1    0    0    -1  
$EndComp
$Comp
L R_SMALL R44
U 1 1
P 15170 4180
F 0 "R44" V 15245 4188 50  0000 C CNN
F 1 "10K" V 15102 4192 50  0000 C CNN
F 2 "complib:R_0603" H 15170 4180 60  0001 C CNN
F 3 "" H 15170 4180 60  0000 C CNN
	1    15170 4180
	1    0    0    -1  
$EndComp
Connection ~ 2200 1225
Wire Wire Line
	1900 1225 2200 1225
Wire Wire Line
	2200 1225 2850 1225
Wire Wire Line
	2950 1875 2950 1975
Wire Wire Line
	2750 1875 2850 1875
Wire Wire Line
	2850 1875 2950 1875
Wire Wire Line
	2750 1875 2750 1975
Wire Wire Line
	2950 2175 2950 2325
Wire Wire Line
	2950 2325 2950 2625
Wire Wire Line
	2950 2325 2750 2325
Wire Wire Line
	2750 2325 2750 2175
Connection ~ 2950 2325
Wire Wire Line
	2850 1225 2850 1875
Connection ~ 2850 1875
Connection ~ 13675 1885
Connection ~ 13175 1235
Wire Wire Line
	12875 1235 13175 1235
Wire Wire Line
	13175 1235 13675 1235
Wire Wire Line
	13675 1235 13675 1885
Connection ~ 13775 2335
Wire Wire Line
	13575 2185 13575 2335
Wire Wire Line
	13575 2335 13775 2335
Wire Wire Line
	1035 4545 1235 4545
Wire Wire Line
	1235 4545 1385 4545
Wire Wire Line
	11975 2835 12075 2835
Wire Wire Line
	2200 1175 2200 1225
Connection ~ 2200 2325
Wire Wire Line
	1900 1225 1900 1375
Wire Wire Line
	12875 1785 12875 1885
Wire Wire Line
	2385 4095 2385 4195
Wire Wire Line
	1235 5145 1235 5395
Wire Wire Line
	2250 1575 2200 1575
Wire Wire Line
	2200 1575 2200 2325
Wire Wire Line
	2200 2325 2200 2475
Wire Wire Line
	13175 3185 13175 3305
Wire Wire Line
	13175 1585 13175 2335
Wire Wire Line
	13175 2335 13175 2485
Wire Notes Line
	5820 3445 5820 850 
Wire Notes Line
	5820 3445 3210 3445
Wire Notes Line
	3210 3445 3210 850 
Wire Notes Line
	3210 850  5820 850 
Wire Notes Line
	11235 860  14075 860 
Wire Notes Line
	11235 860  11235 3450
Wire Notes Line
	11235 3450 14075 3450
Wire Notes Line
	14075 3450 14075 860 
Wire Wire Line
	12875 1235 12875 1385
Wire Wire Line
	12875 2285 12875 2335
Connection ~ 13175 2335
Wire Wire Line
	2385 4895 2385 5395
Wire Wire Line
	2385 5395 2385 5545
Wire Wire Line
	1900 1775 1900 1875
Wire Wire Line
	13175 1185 13175 1235
Wire Wire Line
	1110 2825 1200 2825
Wire Wire Line
	1235 5395 2385 5395
Connection ~ 2385 5395
Wire Wire Line
	1600 2825 1750 2825
Wire Wire Line
	12475 2835 12725 2835
Wire Wire Line
	13775 3185 13175 3185
Wire Wire Line
	13775 2185 13775 2335
Wire Wire Line
	13775 2335 13775 3185
Wire Wire Line
	13575 1985 13575 1885
Wire Wire Line
	13575 1885 13675 1885
Wire Wire Line
	13675 1885 13775 1885
Wire Wire Line
	13775 1885 13775 1985
Connection ~ 5020 1200
Wire Wire Line
	4720 1200 5020 1200
Wire Wire Line
	5020 1200 5670 1200
Wire Wire Line
	5670 1200 5670 1850
Connection ~ 5670 1850
Wire Wire Line
	5020 1150 5020 1200
Connection ~ 5020 2300
Wire Wire Line
	5020 2300 4720 2300
Wire Wire Line
	4720 2300 4720 2250
Wire Wire Line
	4720 1200 4720 1350
Wire Wire Line
	5670 2050 5670 2250
Wire Wire Line
	5070 1550 5020 1550
Wire Wire Line
	5020 1550 5020 2300
Wire Wire Line
	5020 2300 5020 2450
Wire Wire Line
	4720 1750 4720 1850
Wire Wire Line
	4370 2800 4570 2800
Connection ~ 1235 4545
Wire Wire Line
	4290 4100 4290 4200
Wire Wire Line
	4290 4900 4290 5150
Wire Wire Line
	4290 5150 4290 5400
Wire Notes Line
	595  8680 595  6130
Wire Notes Line
	8015 8680 8015 6130
Wire Notes Line
	8015 6130 595  6130
Wire Notes Line
	595  8680 8015 8680
Wire Wire Line
	3745 7230 3645 7230
Wire Wire Line
	3745 7580 3645 7580
Wire Wire Line
	3645 7880 3745 7880
Wire Wire Line
	2895 8330 2895 8430
Wire Wire Line
	2145 6530 2145 6880
Wire Wire Line
	2145 6880 2145 7030
Wire Wire Line
	3645 6930 4495 6930
Wire Wire Line
	4495 6930 4495 8580
Wire Wire Line
	4495 8580 2145 8580
Wire Wire Line
	2145 8580 2145 7930
Wire Wire Line
	2145 7930 1395 7930
Wire Wire Line
	1395 7930 1395 7630
Wire Wire Line
	1395 7630 1395 7330
Wire Wire Line
	1395 7630 2145 7630
Wire Wire Line
	1395 7330 2145 7330
Connection ~ 1395 7630
Wire Wire Line
	2045 7180 2145 7180
Wire Wire Line
	2045 7480 2145 7480
Wire Wire Line
	2045 7780 2145 7780
Wire Wire Line
	2895 6480 2895 6430
Wire Wire Line
	1235 4545 1235 4745
Wire Wire Line
	3820 2800 3970 2800
Wire Wire Line
	1695 6530 2145 6530
Connection ~ 2145 6880
Wire Wire Line
	2895 6480 3345 6480
Wire Wire Line
	3345 6480 3345 6330
Wire Wire Line
	3345 6330 3645 6330
Wire Wire Line
	3645 6530 3645 6630
Wire Wire Line
	2200 3175 2200 3305
Wire Wire Line
	3840 4550 3740 4550
Wire Wire Line
	3240 4550 3300 4550
Wire Wire Line
	3300 4550 3340 4550
Wire Wire Line
	1935 4545 1785 4545
Wire Wire Line
	5020 3225 5020 3150
Wire Wire Line
	6205 4005 6205 4205
Wire Wire Line
	6205 4905 6205 5105
Wire Wire Line
	6205 5105 6205 5405
Wire Wire Line
	5755 4555 5655 4555
Wire Wire Line
	5255 4555 5155 4555
Connection ~ 6205 5105
Wire Notes Line
	8105 8100 10045 8100
Wire Notes Line
	8105 8100 8105 9300
Wire Notes Line
	8105 9300 10045 9300
Wire Notes Line
	10045 9300 10045 8100
Wire Notes Line
	3160 3435 3160 850 
Wire Notes Line
	3160 3435 595  3435
Wire Notes Line
	595  3435 595  850 
Wire Notes Line
	595  850  3160 850 
Wire Notes Line
	8485 3445 8485 850 
Wire Notes Line
	8485 3445 5875 3445
Wire Notes Line
	5875 3445 5875 850 
Wire Notes Line
	5875 850  8485 850 
Connection ~ 7685 1200
Wire Wire Line
	7385 1200 7685 1200
Wire Wire Line
	7685 1200 8215 1200
Wire Wire Line
	8215 1200 8215 1850
Wire Wire Line
	7685 1150 7685 1200
Connection ~ 7685 2300
Wire Wire Line
	7685 2300 7385 2300
Wire Wire Line
	7385 2300 7385 2250
Wire Wire Line
	7385 1200 7385 1350
Wire Wire Line
	8215 2050 8215 2250
Wire Wire Line
	7735 1550 7685 1550
Wire Wire Line
	7685 1550 7685 2300
Wire Wire Line
	7685 2300 7685 2450
Wire Wire Line
	7385 1750 7385 1850
Wire Wire Line
	7035 2800 7235 2800
Wire Wire Line
	6485 2800 6635 2800
Wire Wire Line
	7685 3225 7685 3150
Wire Notes Line
	11160 3445 11160 850 
Wire Notes Line
	11160 3445 8550 3445
Wire Notes Line
	8550 3445 8550 850 
Wire Notes Line
	8550 850  11160 850 
Connection ~ 10360 1200
Wire Wire Line
	10060 1200 10360 1200
Wire Wire Line
	10360 1200 11010 1200
Wire Wire Line
	11010 1200 11010 1850
Connection ~ 11010 1850
Wire Wire Line
	10360 1150 10360 1200
Connection ~ 10360 2300
Wire Wire Line
	10360 2300 10060 2300
Wire Wire Line
	10060 2300 10060 2250
Wire Wire Line
	10060 1200 10060 1350
Wire Wire Line
	11010 2050 11010 2250
Wire Wire Line
	10410 1550 10360 1550
Wire Wire Line
	10360 1550 10360 2300
Wire Wire Line
	10360 2300 10360 2450
Wire Wire Line
	10060 1750 10060 1850
Wire Wire Line
	9710 2800 9910 2800
Wire Wire Line
	9160 2800 9310 2800
Wire Wire Line
	10360 3225 10360 3150
Wire Wire Line
	8095 4055 8095 4205
Wire Wire Line
	8095 4905 8095 5105
Wire Wire Line
	8095 5105 8095 5405
Wire Wire Line
	7645 4555 7545 4555
Wire Wire Line
	7145 4555 7045 4555
Wire Wire Line
	7145 4705 7145 4555
Connection ~ 8095 5105
Wire Wire Line
	9990 4040 9990 4190
Wire Wire Line
	9990 4890 9990 5090
Wire Wire Line
	9990 5090 9990 5390
Wire Wire Line
	9540 4540 9440 4540
Wire Wire Line
	9040 4540 8940 4540
Wire Wire Line
	9040 4690 9040 4540
Wire Wire Line
	9040 5090 9990 5090
Connection ~ 9990 5090
Wire Wire Line
	7085 7220 6985 7220
Wire Wire Line
	7085 7570 6985 7570
Wire Wire Line
	6235 8320 6235 8420
Wire Wire Line
	5485 6520 5485 6870
Wire Wire Line
	5485 6870 5485 7020
Wire Wire Line
	6985 6920 7835 6920
Wire Wire Line
	7835 6920 7835 8570
Wire Wire Line
	7835 8570 5485 8570
Wire Wire Line
	5485 8570 5485 7920
Wire Wire Line
	5485 7920 5440 7920
Wire Wire Line
	5440 7920 4735 7920
Wire Wire Line
	4735 7620 5485 7620
Wire Wire Line
	5385 7170 5485 7170
Wire Wire Line
	5385 7470 5485 7470
Wire Wire Line
	6235 6470 6235 6420
Wire Wire Line
	5035 6520 5485 6520
Connection ~ 5485 6870
Wire Wire Line
	6235 6470 6685 6470
Wire Wire Line
	6685 6470 6685 6320
Wire Wire Line
	6985 6520 6985 6620
Wire Wire Line
	5485 7320 4735 7320
Wire Wire Line
	4735 7320 4735 7620
Wire Wire Line
	4735 7620 4735 7920
Connection ~ 4735 7620
Wire Wire Line
	6685 6320 6985 6320
Wire Wire Line
	8950 6650 9100 6650
Wire Wire Line
	9100 6650 9300 6650
Wire Wire Line
	9300 6650 9500 6650
Wire Wire Line
	9500 6650 9700 6650
Wire Wire Line
	9700 6650 9900 6650
Wire Wire Line
	9100 6650 9100 6700
Wire Wire Line
	9300 6650 9300 6850
Connection ~ 9100 6650
Wire Wire Line
	9500 6650 9500 7000
Connection ~ 9300 6650
Wire Wire Line
	9700 6650 9700 7150
Connection ~ 9500 6650
Wire Wire Line
	9900 6650 9900 7300
Connection ~ 9700 6650
Wire Wire Line
	9900 7700 8950 7700
Wire Wire Line
	8950 7550 9700 7550
Wire Wire Line
	9500 7400 8950 7400
Wire Wire Line
	8950 7250 9300 7250
Wire Wire Line
	8950 7100 9100 7100
Wire Notes Line
	8100 6150 10050 6150
Wire Notes Line
	10050 6150 10050 8050
Wire Notes Line
	10050 8050 8100 8050
Wire Notes Line
	8100 8050 8100 6150
Wire Wire Line
	7145 5105 8095 5105
Wire Wire Line
	5255 4705 5255 4555
Wire Wire Line
	5255 5105 6205 5105
Wire Wire Line
	3300 4550 3300 4750
Connection ~ 3300 4550
Wire Wire Line
	3300 5150 4290 5150
Connection ~ 4290 5150
Wire Wire Line
	13800 4850 13900 4850
Wire Wire Line
	13800 5000 13900 5000
Wire Wire Line
	13800 5150 13900 5150
Wire Wire Line
	13800 5300 13900 5300
Wire Wire Line
	10575 5050 11400 5050
Wire Wire Line
	11400 5050 12100 5050
Wire Wire Line
	11400 5050 11400 4900
Wire Wire Line
	10625 5200 11650 5200
Wire Wire Line
	11650 5200 12100 5200
Wire Wire Line
	11650 5200 11650 4900
Connection ~ 11400 5050
Connection ~ 11650 5200
Wire Wire Line
	11400 4250 11400 4500
Wire Wire Line
	10600 4250 11100 4250
Wire Wire Line
	11100 4250 11400 4250
Wire Wire Line
	11400 4250 11650 4250
Wire Wire Line
	11650 4250 11900 4250
Wire Wire Line
	11900 4250 12100 4250
Wire Wire Line
	12100 4250 12700 4250
Wire Wire Line
	12700 4250 12850 4250
Wire Wire Line
	12850 4250 13000 4250
Wire Wire Line
	11650 4250 11650 4500
Connection ~ 11400 4250
Connection ~ 11650 4250
Wire Wire Line
	12100 4350 12100 4250
Connection ~ 12100 4250
Wire Wire Line
	12100 4550 12100 4600
Wire Notes Line
	600  3600 600  5700
Wire Notes Line
	600  5700 10100 5700
Wire Notes Line
	10100 5700 10100 3600
Wire Notes Line
	10100 3600 600  3600
Wire Wire Line
	12100 6400 12050 6400
Wire Wire Line
	12050 6300 12050 6400
Wire Wire Line
	12050 6400 12050 6550
Wire Wire Line
	12100 6300 12050 6300
Connection ~ 12050 6400
Wire Wire Line
	12650 7300 12850 7300
Wire Wire Line
	12850 7300 12950 7300
Wire Wire Line
	12950 7300 13050 7300
Wire Wire Line
	12950 7400 12950 7300
Connection ~ 12950 7300
Wire Wire Line
	13000 4250 13000 4350
Wire Wire Line
	12850 4250 12850 4350
Connection ~ 12850 4250
Wire Wire Line
	12700 4250 12700 4350
Connection ~ 12700 4250
Wire Wire Line
	12100 5500 11900 5500
Wire Wire Line
	11900 4500 11900 4250
Connection ~ 11900 4250
Wire Wire Line
	11900 5500 11900 4900
Wire Wire Line
	13900 5450 13800 5450
Wire Wire Line
	13900 5600 13800 5600
Wire Wire Line
	13900 5750 13800 5750
Wire Notes Line
	10200 3600 15950 3600
Wire Notes Line
	15950 3600 15950 7950
Wire Notes Line
	15950 7950 10200 7950
Wire Notes Line
	10200 7950 10200 3600
Wire Wire Line
	13800 6950 13950 6950
Wire Wire Line
	13800 6800 14200 6800
Wire Wire Line
	14200 6800 14200 6950
Wire Wire Line
	13950 7350 13950 7450
Wire Wire Line
	14200 7350 14200 7450
Wire Wire Line
	14200 7450 14200 7550
Connection ~ 14200 7450
Wire Wire Line
	5440 7920 5440 7770
Connection ~ 5440 7920
Wire Wire Line
	5440 7770 5485 7770
Wire Wire Line
	12875 2335 13175 2335
Wire Wire Line
	1900 2275 1900 2325
Wire Wire Line
	1900 2325 2200 2325
Connection ~ 12850 7300
Wire Wire Line
	10825 5350 11100 5350
Wire Wire Line
	11100 5350 12100 5350
Wire Wire Line
	13800 6050 14460 6050
Wire Wire Line
	14460 6050 15400 6050
Wire Wire Line
	13800 6200 14710 6200
Wire Wire Line
	14710 6200 15400 6200
Wire Wire Line
	13800 6350 14945 6350
Wire Wire Line
	14945 6350 15400 6350
Text GLabel 9645 8735 2    60   Input ~ 0
12V
$Comp
L CONN_02X03 J40
U 1 1
P 9295 8735
F 0 "J40" H 9295 8935 50  0000 C CNN
F 1 "CONN_02X03" H 9295 8535 50  0001 C CNN
F 2 "Pin_Headers:Pin_Header_Straight_2x03" H 9295 7535 50  0001 C CNN
F 3 "" H 9295 7535 50  0000 C CNN
	1    9295 8735
	1    0    0    -1  
$EndComp
Wire Wire Line
	8520 8735 8575 8730
Wire Wire Line
	8575 8730 9045 8735
Wire Wire Line
	9045 8835 8995 8830
Wire Wire Line
	9045 8635 9010 8630
Wire Wire Line
	9645 8735 9545 8735
Wire Wire Line
	8575 8430 8575 8730
Wire Wire Line
	8575 8730 8575 8955
Wire Wire Line
	8575 8430 9545 8435
Wire Wire Line
	9545 8435 9545 8635
Connection ~ 8575 8730
Wire Wire Line
	8575 8955 9545 8960
Wire Wire Line
	9545 8960 9545 8835
Text GLabel 13900 4850 2    60   Input ~ 0
E5_STOP
Text GLabel 13900 4700 2    60   Input ~ 0
E2_STOP
Text GLabel 13900 5150 2    60   Input ~ 0
E3_STOP
Text GLabel 13900 5000 2    60   Input ~ 0
E4_STOP
Text GLabel 13905 6650 2    60   Input ~ 0
E6_STOP
$Comp
L SX1509B U8
U 1 1
P 12950 5850
F 0 "U8" H 12950 5850 60  0000 C CNN
F 1 "SX1509B" H 12950 5703 60  0000 C CNN
F 2 "complib:QFN_4x4_28" H 12950 5850 60  0001 C CNN
F 3 "" H 12950 5850 60  0000 C CNN
	1    12950 5850
	1    0    0    -1  
$EndComp
Wire Wire Line
	13900 6500 13800 6500
Wire Wire Line
	13800 5900 15170 5900
Wire Wire Line
	15170 5900 15400 5900
Wire Wire Line
	13800 4700 13900 4700
Wire Wire Line
	13950 7450 14200 7450
Wire Wire Line
	14200 7450 14200 7445
Wire Wire Line
	13800 6650 13905 6650
Text GLabel 11990 5700 0    60   Input ~ 0
OSCIO
Wire Wire Line
	12100 5700 11990 5700
$Comp
L R_SMALL R3
U 1 1
P 11100 4700
F 0 "R3" V 11200 4700 50  0000 C CNN
F 1 "1K" V 11032 4712 50  0000 C CNN
F 2 "complib:R_0603" H 11100 4700 60  0001 C CNN
F 3 "" H 11100 4700 60  0000 C CNN
	1    11100 4700
	1    0    0    -1  
$EndComp
Wire Wire Line
	11100 4500 11100 4250
Connection ~ 11100 4250
Wire Wire Line
	11100 4900 11100 5350
Connection ~ 11100 5350
Wire Wire Line
	14460 3980 14710 3980
Wire Wire Line
	14710 3980 14820 3980
Wire Wire Line
	14820 3980 14945 3980
Wire Wire Line
	14945 3980 15170 3980
Connection ~ 14710 3980
Connection ~ 14945 3980
Wire Wire Line
	14820 3855 14820 3980
Connection ~ 14820 3980
$Comp
L R_SMALL R45
U 1 1
P 14460 4180
F 0 "R45" V 14535 4188 50  0000 C CNN
F 1 "10K" V 14392 4192 50  0000 C CNN
F 2 "complib:R_0603" H 14460 4180 60  0001 C CNN
F 3 "" H 14460 4180 60  0000 C CNN
	1    14460 4180
	1    0    0    -1  
$EndComp
Wire Wire Line
	14460 6050 14460 4380
Connection ~ 14460 6050
Wire Wire Line
	14710 4380 14710 6200
Connection ~ 14710 6200
Wire Wire Line
	14945 4380 14945 6350
Connection ~ 14945 6350
Wire Wire Line
	15170 4380 15170 5900
Connection ~ 15170 5900
$EndSCHEMATC
